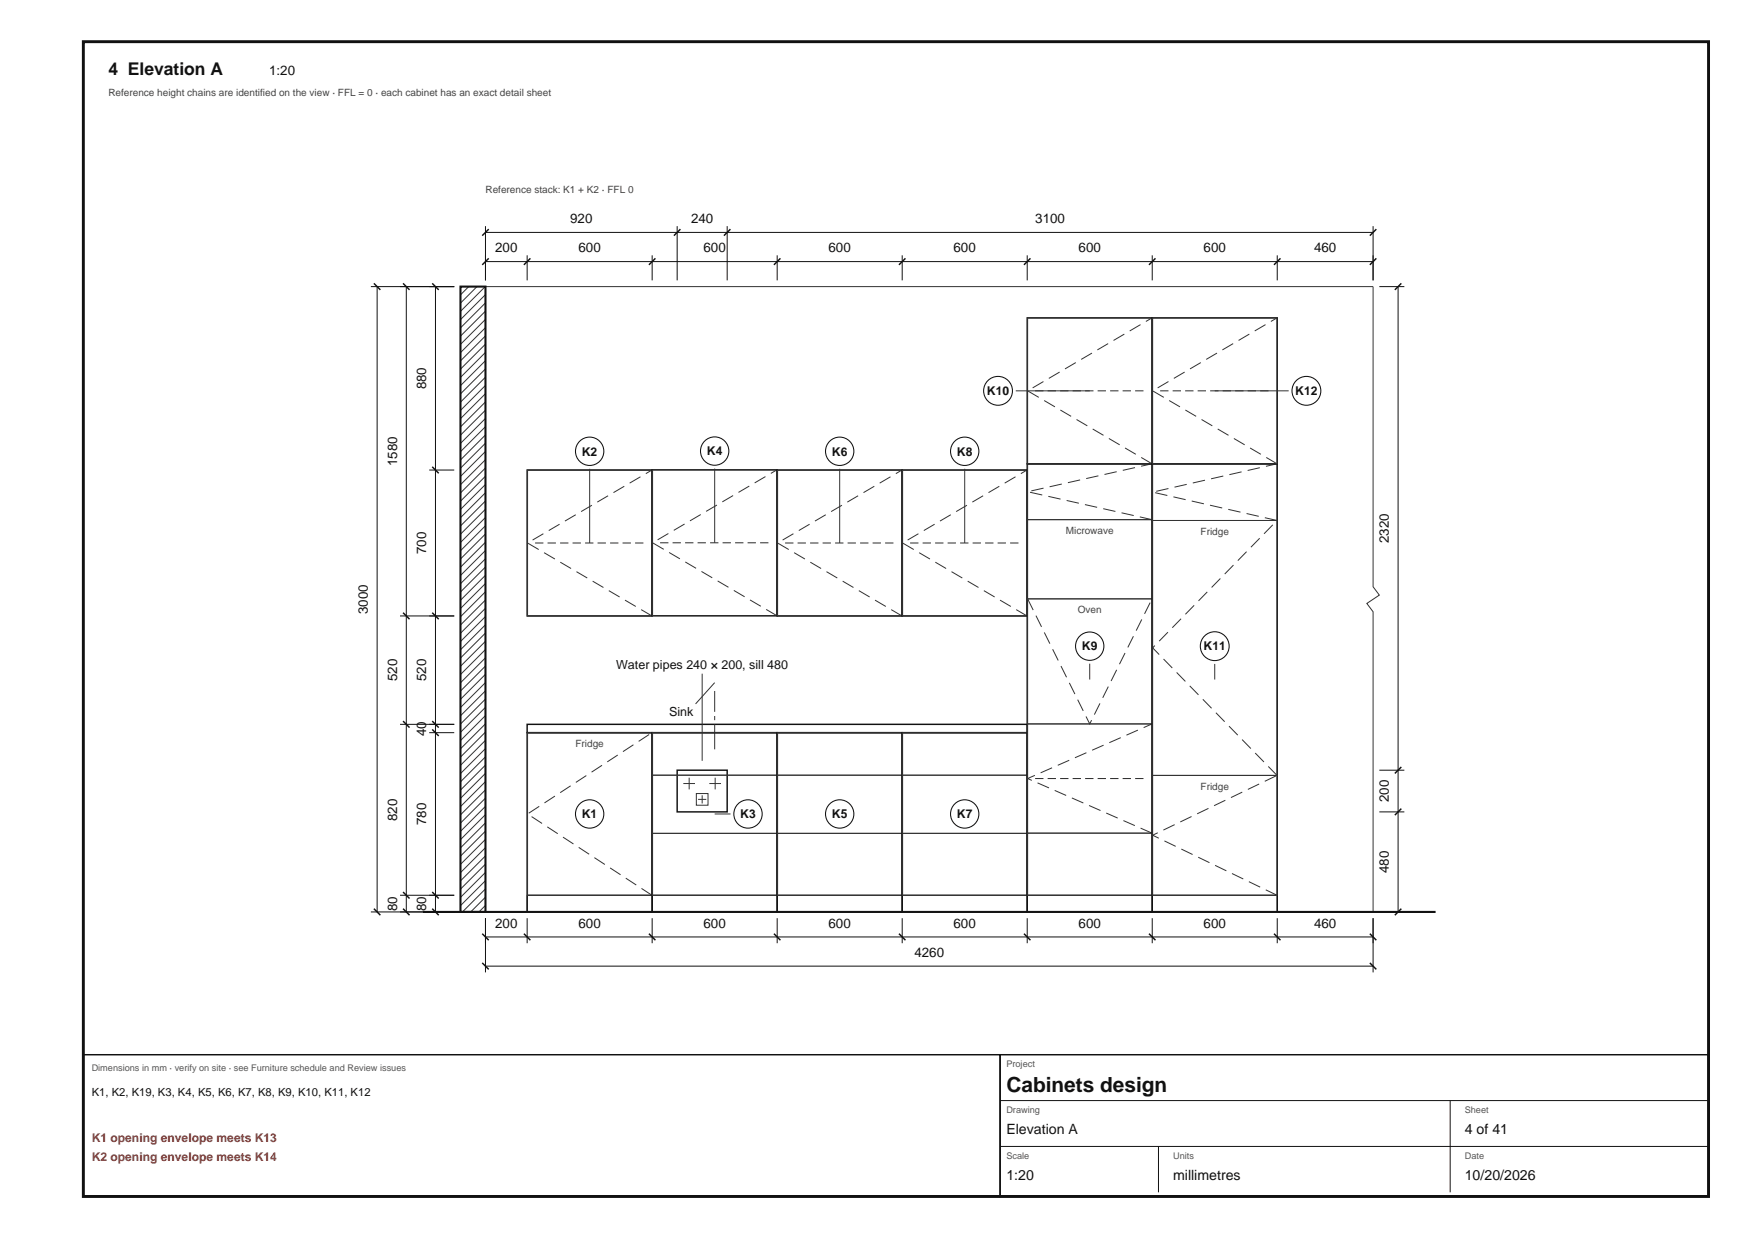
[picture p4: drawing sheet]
<svg xmlns="http://www.w3.org/2000/svg" width="420mm" height="297mm" viewBox="0 0 420 297" stroke-linecap="round" stroke-linejoin="round" font-family="sans-serif">
<path d="M20 10h390.1v277h-390.1z" fill="none" stroke="#111" stroke-width=".7" stroke-linecap="butt"/>
<path d="M116.5 68.8h213M116.5 218.8h213" fill="none" stroke="#333" stroke-width=".24"/>
<path d="M110.5 68.8h6v150h-6z" fill="#fff"/>
<g fill="none" stroke="#333" stroke-width=".24">
<path d="M110.5 68.8h.1M112.5 68.8l-2 2M114.5 68.8l-4 4M116.5 68.8l-6 5.9M116.6 70.6l-6.1 6.1M116.6 72.6l-6.1 6.1M116.6 74.6l-6.1 6.1M116.6 76.6l-6.1 6.1M116.6 78.5l-6.1 6.1M246.6 76.3h29.9v35h-29.9zM276.6 76.3h29.9v35h-29.9zM329.5 68.8v72l1.5 2-3 2 1.5 2v72"/>
<path d="M116.6 80.5l-6.1 6.1M116.6 82.5l-6.1 6.1M116.6 84.5l-6.1 6.1M116.6 86.5l-6.1 6.1M116.6 88.5l-6.1 6.1M116.6 90.4l-6.1 6.1M116.6 92.4l-6.1 6.1M116.6 94.4l-6.1 6.1M116.6 96.4l-6.1 6.1M116.6 98.4l-6.1 6.1M116.6 100.3l-6.1 6.1M116.6 102.3l-6.1 6.1"/>
<path d="M116.6 104.3l-6.1 6.1M116.6 106.3l-6.1 6.1M116.6 108.3l-6.1 6.1M116.6 110.2l-6.1 6.1M116.6 112.2l-6.1 6.1M116.6 114.2l-6.1 6.1M116.6 116.2l-6.1 6.1M116.6 118.2l-6.1 6.1M126.6 112.8h29.9v35h-29.9zM156.6 112.7h29.9v35h-29.9zM186.6 112.8h29.9v35h-29.9zM216.6 112.8h29.9v35h-29.9z"/>
<path d="M246.6 111.3h29.9v13.4h-29.9zM276.6 111.3h29.9v13.6h-29.9zM116.6 120.1l-6.1 6.1M116.6 122.1l-6.1 6.1M116.6 124.1l-6.1 6.1M116.6 126.1l-6.1 6.1M116.6 128.1l-6.1 6.1M116.6 130l-6.1 6.1M116.6 132l-6.1 6.1M116.6 134l-6.1 6.1M116.6 136l-6.1 6.1M116.6 138l-6.1 6.1"/>
<path d="M116.6 139.9l-6.1 6.1M246.6 124.7h29.9v19h-29.9zM276.6 124.9h29.9v61.1h-29.9zM116.6 141.9l-6.1 6.1M116.6 143.9l-6.1 6.1M116.6 145.9l-6.1 6.1M116.6 147.9l-6.1 6.1M116.6 149.8l-6.1 6.1M116.6 151.8l-6.1 6.1M116.6 153.8l-6.1 6.1M116.6 155.8l-6.1 6.1M116.6 157.8l-6.1 6.1"/>
<path d="M116.6 159.7l-6.1 6.1M246.6 143.7h29.9v30h-29.9zM116.6 161.7l-6.1 6.1M116.6 163.7l-6.1 6.1M116.6 165.7l-6.1 6.1M116.6 167.7l-6.1 6.1M116.6 169.6l-6.1 6.1M116.6 171.6l-6.1 6.1M116.6 173.6l-6.1 6.1M116.6 175.6l-6.1 6.1M116.6 177.6l-6.1 6.1M116.6 179.5l-6.1 6.1"/>
<path d="M126.6 175.8h29.9v39h-29.9zM156.6 175.8h29.9v10.2h-29.9zM186.6 175.8h29.9v10.2h-29.9zM216.6 175.8h29.9v10.2h-29.9zM246.6 173.7h29.9v26.2h-29.9zM116.6 195.4l-6.1 6.1M116.6 181.5l-6.1 6.1M116.6 183.5l-6.1 6.1M116.6 185.5l-6.1 6.1M116.6 187.5l-6.1 6.1M116.6 189.4l-6.1 6.1M116.6 193.4l-6.1 6.1"/>
<path d="M116.6 197.4l-6.1 6.1M116.6 199.3l-6.1 6.1M116.6 191.4l-6.1 6.1M156.6 199.9h29.9v14.9h-29.9zM156.6 186h29.9v13.9h-29.9zM164 188h2.8M165.4 186.6v2.8M167.1 190.4h2.8v2.8h-2.8zM167.5 191.8h2M168.5 190.8v2M170.2 188h2.8M171.6 186.6v2.8"/>
<path d="M186.6 199.9h29.9v14.9h-29.9zM186.6 186h29.9v13.9h-29.9zM216.6 199.9h29.9v14.9h-29.9zM216.6 186h29.9v13.9h-29.9zM246.6 199.9h29.9v14.9h-29.9zM276.6 186h29.9v28.8h-29.9zM116.6 201.3l-6.1 6.1M116.6 203.3l-6.1 6.1M116.6 205.3l-6.1 6.1M116.6 207.3l-6.1 6.1M116.6 209.2l-6.1 6.1M116.6 211.2l-6.1 6.1"/>
<path d="M116.6 213.2l-5.6 5.6M116.6 215.2l-3.6 3.6M116.6 217.2l-1.7 1.6M126.5 214.8h180v4h-180zM126.5 214.8h180"/>
</g>
<path d="M110.5 68.8h6v150h-6zM101.5 218.8h243" fill="none" stroke="#111" stroke-width=".5"/>
<g fill="none" stroke="#111" stroke-width=".35">
<path d="M117.3 55l-1.6 1.5M163.3 55l-1.6 1.5M175.3 55l-1.6 1.5M330.3 55l-1.5 1.5M89.7 68l1.6 1.5M96.7 68l1.6 1.5M103.7 68l1.6 1.5M117.3 62l-1.6 1.5M127.3 62l-1.6 1.5M157.3 62l-1.6 1.5M187.3 62l-1.6 1.5M217.3 62l-1.6 1.5"/>
<path d="M246.5 76.3h30v35h-30zM247.3 62l-1.5 1.5M276.5 76.3h30v35h-30zM277.3 62l-1.5 1.5M307.3 62l-1.5 1.5M330.3 62l-1.5 1.5M336.3 68l-1.5 1.5M103.7 112l1.6 1.5M126.5 112.8h30v35h-30zM156.5 112.7h30v35h-30zM186.5 112.8h30v35h-30zM216.5 112.8h30v35h-30z"/>
<path d="M246.5 111.3h30v107.5h-30zM276.5 111.3h30v107.5h-30zM96.7 147l1.6 1.5M103.7 147l1.6 1.5M96.7 173l1.6 1.5M103.7 175l1.6 1.6M103.7 173l1.6 1.5M126.5 173.8h120v2h-120zM126.5 175.8h30v43h-30zM156.5 175.8h30v43h-30zM186.5 175.8h30v43h-30zM216.5 175.8h30v43h-30z"/>
<path d="M162.5 184.8h12v10h-12zM336.3 194l-1.5 1.6M336.3 184l-1.5 1.6M89.7 218l1.6 1.6M96.7 218l1.6 1.6M96.7 214l1.6 1.6M103.7 218l1.6 1.6M103.7 214l1.6 1.6M336.3 218l-1.5 1.6M115.7 224l1.6 1.6M115.7 231l1.6 1.6M125.7 224l1.6 1.6"/>
<path d="M155.7 224l1.6 1.6M185.7 224l1.6 1.6M215.7 224l1.6 1.6M245.8 224l1.5 1.6M275.8 224l1.5 1.6M305.8 224l1.5 1.6M328.8 224l1.5 1.6M328.8 231l1.5 1.6"/>
</g>
<g fill="none" stroke="#333" stroke-width=".24" stroke-dasharray="3 1.5" stroke-linecap="butt">
<path d="M276.5 111.3l-29.9-17.5 29.9-17.5M306.5 111.3l-29.9-17.5 29.9-17.5M276.5 124.7l-29.9-6.7 29.9-6.7M306.5 124.9l-29.9-6.8 29.9-6.8M156.5 147.8l-29.9-17.5 29.9-17.5M186.5 147.7l-29.9-17.5 29.9-17.5M216.5 147.8l-29.9-17.5 29.9-17.5M246.5 147.8l-29.9-17.5 29.9-17.5M246.6 143.7l14.9 30 15-30M276.5 199.9l-29.9-13.1 29.9-13.1M306.5 186l-29.9-30.6 29.9-30.5M156.5 214.8l-29.9-19.5 29.9-19.5"/>
<path d="M306.5 214.8l-29.9-14.4 29.9-14.4"/>
</g>
<path d="M248.4 93.8h26.2M278.4 93.8h26.2M128.4 130.3h26.2M158.4 130.2h26.2M188.4 130.3h26.2M218.4 130.3h26.2M248.4 186.8h26.2" fill="none" stroke="#333" stroke-width=".25" stroke-dasharray="2 1" stroke-linecap="butt"/>
<path d="M171.5 179.8v-14" fill="none" stroke="#333" stroke-width=".24" stroke-dasharray="6 1 1 1" stroke-linecap="butt"/>
<g fill="none" stroke="#111" stroke-width=".24">
<path d="M116.5 54.3v13M116.5 55.8h213M162.5 54.3v13M174.5 54.3v13M329.5 54.3v13M89 68.8h20M90.5 68.8v150M97.5 68.8v150M104.5 68.8v150M116.5 62.8h213M126.5 61.3v6M156.5 61.3v6"/>
<path d="M186.5 61.3v6M216.5 61.3v6M246.5 61.3v6M276.5 61.3v6M306.5 61.3v6M331 68.8h6M335.5 68.8v150M103 112.8h6M96 147.8h13M96 173.8h13M103 175.8h6M331 194.8h6"/>
<path d="M331 184.8h6M89 218.8h20M96 214.8h13M331 218.8h6M116.5 224.8h213M116.5 220.3v13M116.5 231.8h213M126.5 220.3v6M156.5 220.3v6M186.5 220.3v6M216.5 220.3v6M246.5 220.3v6"/>
<path d="M276.5 220.3v6M306.5 220.3v6M329.5 220.3v13"/>
</g>
<circle cx="141.5" cy="195.3" r="3.4" fill="#fff"/>
<circle cx="141.5" cy="195.3" r="3.4" fill="none" stroke="#111" stroke-width=".25"/>
<path d="M141.5 112.5v17.8" fill="none" stroke="#333" stroke-width=".24"/>
<circle cx="141.5" cy="108.3" r="3.4" fill="#fff"/>
<circle cx="141.5" cy="108.3" r="3.4" fill="none" stroke="#111" stroke-width=".25"/>
<path d="M171.5 195.3h3.8" fill="none" stroke="#333" stroke-width=".24"/>
<circle cx="179.5" cy="195.3" r="3.4" fill="#fff"/>
<circle cx="179.5" cy="195.3" r="3.4" fill="none" stroke="#111" stroke-width=".25"/>
<path d="M171.5 112.4v17.8" fill="none" stroke="#333" stroke-width=".24"/>
<circle cx="171.5" cy="108.2" r="3.4" fill="#fff"/>
<circle cx="171.5" cy="108.2" r="3.4" fill="none" stroke="#111" stroke-width=".25"/>
<circle cx="201.5" cy="195.3" r="3.4" fill="#fff"/>
<circle cx="201.5" cy="195.3" r="3.4" fill="none" stroke="#111" stroke-width=".25"/>
<path d="M201.5 112.5v17.8" fill="none" stroke="#333" stroke-width=".24"/>
<circle cx="201.5" cy="108.3" r="3.4" fill="#fff"/>
<circle cx="201.5" cy="108.3" r="3.4" fill="none" stroke="#111" stroke-width=".25"/>
<circle cx="231.5" cy="195.3" r="3.4" fill="#fff"/>
<circle cx="231.5" cy="195.3" r="3.4" fill="none" stroke="#111" stroke-width=".25"/>
<path d="M231.5 112.5v17.8" fill="none" stroke="#333" stroke-width=".24"/>
<circle cx="231.5" cy="108.3" r="3.4" fill="#fff"/>
<circle cx="231.5" cy="108.3" r="3.4" fill="none" stroke="#111" stroke-width=".25"/>
<path d="M261.5 159.2v3.8" fill="none" stroke="#333" stroke-width=".24"/>
<circle cx="261.5" cy="155" r="3.4" fill="#fff"/>
<circle cx="261.5" cy="155" r="3.4" fill="none" stroke="#111" stroke-width=".25"/>
<path d="M243.8 93.8h17.7" fill="none" stroke="#333" stroke-width=".24"/>
<circle cx="239.5" cy="93.8" r="3.5" fill="#fff"/>
<circle cx="239.5" cy="93.8" r="3.5" fill="none" stroke="#111" stroke-width=".25"/>
<path d="M291.5 159.3v3.7" fill="none" stroke="#333" stroke-width=".24"/>
<circle cx="291.5" cy="155" r="3.5" fill="#fff"/>
<circle cx="291.5" cy="155" r="3.5" fill="none" stroke="#111" stroke-width=".25"/>
<path d="M291.5 93.8h17.8" fill="none" stroke="#333" stroke-width=".24"/>
<circle cx="313.5" cy="93.8" r="3.5" fill="#fff"/>
<circle cx="313.5" cy="93.8" r="3.5" fill="none" stroke="#111" stroke-width=".25"/>
<path d="M168.5 161.6v20.9M171.5 163.8l-4.6 5.1" fill="none" stroke="#333" stroke-width=".24"/>
<path d="M20 253h220v34h-220zM240 253h170.1v34h-170.1z" fill="none" stroke="#111" stroke-width=".35"/>
<path d="M240 264h170.1M240 275h170.1M278 275v11M348 264v22" fill="none" stroke="#111" stroke-width=".24"/>
<text font-size="5" fill="#111" x="241.5" y="262">Cabinets design</text>
<text font-size="4.2" fill="#111" x="26" y="18">4 Elevation A</text>
<g font-size="3.4" fill="#111">
<text x="241.5" y="272">Elevation A</text>
<text x="351.5" y="272">4 of 41</text>
<text x="241.5" y="283">1:20</text>
<text x="281.5" y="283">millimetres</text>
<text x="351.5" y="283">10/20/2026</text>
</g>
<g font-size="3.2" fill="#111">
<text x="64.6" y="18">1:20</text>
<text x="136.8" y="53.6">920</text>
<text x="165.9" y="53.6">240</text>
<text x="248.5" y="53.6">3100</text>
<text x="118.8" y="60.6">200</text>
<text x="138.8" y="60.6">600</text>
<text x="168.9" y="60.6">600</text>
<text x="198.9" y="60.6">600</text>
<text x="228.9" y="60.6">600</text>
<text x="258.9" y="60.6">600</text>
<text x="288.9" y="60.6">600</text>
<text x="315.4" y="60.6">460</text>
<text x="102.3" y="93.4" transform="rotate(-90 102.3 93.4)">880</text>
<text x="95.3" y="111.8" transform="rotate(-90 95.3 111.8)">1580</text>
<text x="333.3" y="130.3" transform="rotate(-90 333.3 130.3)">2320</text>
<text x="102.3" y="132.9" transform="rotate(-90 102.3 132.9)">700</text>
<text x="88.3" y="147.3" transform="rotate(-90 88.3 147.3)">3000</text>
<text x="95.3" y="163.4" transform="rotate(-90 95.3 163.4)">520</text>
<text x="102.3" y="163.4" transform="rotate(-90 102.3 163.4)">520</text>
<text x="102.3" y="176.6" transform="rotate(-90 102.3 176.6)">40</text>
<text x="95.3" y="196.9" transform="rotate(-90 95.3 196.9)">820</text>
<text x="102.3" y="197.9" transform="rotate(-90 102.3 197.9)">780</text>
<text x="333.3" y="192.4" transform="rotate(-90 333.3 192.4)">200</text>
<text x="333.3" y="209.4" transform="rotate(-90 333.3 209.4)">480</text>
<text x="95.3" y="218.6" transform="rotate(-90 95.3 218.6)">80</text>
<text x="102.3" y="218.6" transform="rotate(-90 102.3 218.6)">80</text>
<text x="118.8" y="222.6">200</text>
<text x="138.8" y="222.6">600</text>
<text x="168.9" y="222.6">600</text>
<text x="198.9" y="222.6">600</text>
<text x="228.9" y="222.6">600</text>
<text x="258.9" y="222.6">600</text>
<text x="288.9" y="222.6">600</text>
<text x="315.4" y="222.6">460</text>
<text x="219.5" y="229.6">4260</text>
</g>
<g font-size="3" fill="#111">
<text x="147.9" y="160.5">Water pipes 240 × 200, sill 480</text>
<text x="160.6" y="171.8">Sink</text>
</g>
<g font-size="2.9" fill="#111">
<text x="236.9" y="94.8">K10</text>
<text x="310.9" y="94.8">K12</text>
<text x="139.7" y="109.3">K2</text>
<text x="169.7" y="109.2">K4</text>
<text x="199.7" y="109.3">K6</text>
<text x="229.7" y="109.3">K8</text>
<text x="259.7" y="156">K9</text>
<text x="288.9" y="156">K11</text>
<text x="139.7" y="196.3">K1</text>
<text x="177.7" y="196.3">K3</text>
<text x="199.7" y="196.3">K5</text>
<text x="229.7" y="196.3">K7</text>
</g>
<g font-size="2.9" fill="#b3261e">
<text x="22" y="274">K1 opening envelope meets K13</text>
<text x="22" y="278.6">K2 opening envelope meets K14</text>
</g>
<text font-size="2.7" fill="#111" x="22" y="263">K1, K2, K19, K3, K4, K5, K6, K7, K8, K9, K10, K11, K12</text>
<g font-size="2.4" fill="#444">
<text x="26" y="23">Reference height chains are identified on the view · FFL = 0 · each cabinet has an exact detail sheet</text>
<text x="116.5" y="46.3">Reference stack: K1 + K2 · FFL 0</text>
<text x="255.8" y="128.2">Microwave</text>
<text x="288.1" y="128.4">Fridge</text>
<text x="258.7" y="147.2">Oven</text>
<text x="138.1" y="179.3">Fridge</text>
<text x="288.1" y="189.5">Fridge</text>
</g>
<g font-size="2.2" fill="#555">
<text x="22" y="257">Dimensions in mm · verify on site · see Furniture schedule and Review issues</text>
<text x="241.5" y="256">Project</text>
<text x="241.5" y="267">Drawing</text>
<text x="351.5" y="267">Sheet</text>
<text x="241.5" y="278">Scale</text>
<text x="281.5" y="278">Units</text>
<text x="351.5" y="278">Date</text>
</g>
</svg>
